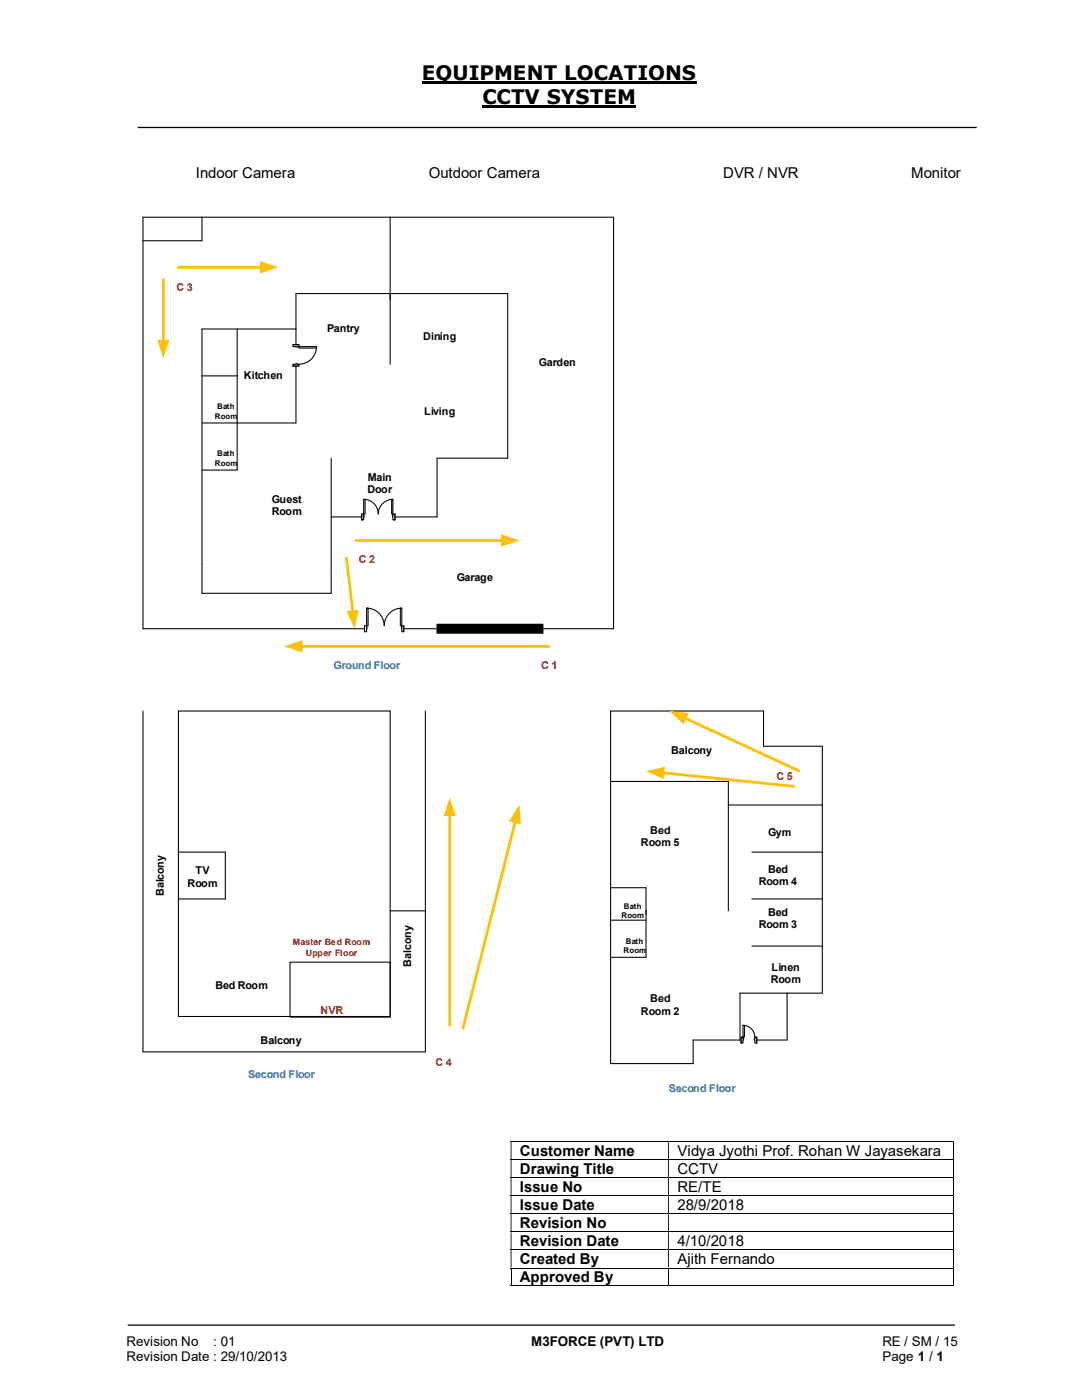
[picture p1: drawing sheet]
<svg xmlns="http://www.w3.org/2000/svg" width="216mm" height="279mm" viewBox="0 0 216 279" stroke-linecap="round" stroke-linejoin="round" font-family="sans-serif">
<path d="M84.2 16.4h54.8M96.3 21.3h30.7" fill="none" stroke="#000" stroke-width=".42"/>
<path d="M27.5 25.4h167.4M25.5 264.5h165" fill="none" stroke="#000" stroke-width=".25"/>
<g fill="none" stroke="#000" stroke-width=".2">
<path d="M101.9 227.8h88.2M101.9 231.4h88.2M101.9 235h88.2M101.9 238.6h88.2M190.2 227.9v3.5M190.2 231.5v3.4M190.2 235.1v3.4M190.2 238.7v3.5M101.9 242.3h88.2M101.9 245.8h88.2M101.9 249.4h88.2M101.9 253.1h88.2"/>
<path d="M101.9 256.6h31.4M102 253.2v3.5M133.4 253.2v3.5M133.5 256.6h56.6M190.2 242.3v3.4M190.2 245.9v3.4M190.2 249.5v3.5M190.2 253.2v3.5"/>
</g>
<g fill="#000">
<path d="M190.1 227.8h.2v.1h-.2zM101.9 227.9h.2v3.5h-.2zM133.3 227.9h.2v3.5h-.2z" fill-rule="evenodd"/>
<path d="M190.1 231.4h.2v.1h-.2zM101.9 231.5h.2v3.4h-.2zM133.3 231.5h.2v3.4h-.2z" fill-rule="evenodd"/>
<path d="M190.1 234.9h.2v.2h-.2zM101.9 235.1h.2v3.4h-.2zM133.3 235.1h.2v3.4h-.2z" fill-rule="evenodd"/>
<path d="M190.1 238.5h.2v.2h-.2zM101.9 238.7h.2v3.5h-.2zM133.3 238.7h.2v3.5h-.2z" fill-rule="evenodd"/>
<path d="M190.1 242.2h.2v.1h-.2zM101.9 242.3h.2v3.4h-.2zM133.3 242.3h.2v3.4h-.2z" fill-rule="evenodd"/>
<path d="M190.1 245.7h.2v.2h-.2zM101.9 245.9h.2v3.4h-.2zM133.3 245.9h.2v3.4h-.2z" fill-rule="evenodd"/>
<path d="M190.1 249.3h.2v.2h-.2zM101.9 249.5h.2v3.5h-.2zM133.3 249.5h.2v3.5h-.2z" fill-rule="evenodd"/>
</g>
<path d="M190.1 253h.2v.2h-.2zM190.1 256.6h.2v.1h-.2z" fill="#000"/>
<path d="M121.8 141.9v14.1" fill="none" stroke="#000" stroke-width=".21"/>
<path d="M32.6 55.8v12.4" fill="none" stroke="#ffc000" stroke-width=".55"/>
<path d="M31.4 67.9h2.4l-1.2 3.6z" fill="#ffc000"/>
<g fill="none" stroke="#000" stroke-width=".21">
<path d="M28.5 43.3h93.9M40.3 43.3v4.7h-11.8M77.9 43.3v29.4M40.3 75h7M47.3 65.7v28.1h-7M59.1 65.7h-18.8v52.7M40.3 84.4h18.8v-25.8h42.2v32.8h-14.1v11.8h-21.1M66.1 91.4v27M28.5 125.5h93.9M121.8 177.2h7.1v13.9h-7.1M145.3 160.7h18.8v37.5h-16.4v9.4M150 179.4h14.1"/>
<path d="M150 170.1h14.1M121.8 183.6h7.1M145.3 181.8v-25.8h-23.5v56.3h16.5v-4.7h18.8v-9.4M150 188.8h14.1"/>
</g>
<path d="M58.4 68.8h1.3v4.3h-1.3z" fill-rule="evenodd" fill="#fff"/>
<path d="M58.4 68.8h1.3v4.3h-1.3z" fill="none" stroke="#fff" stroke-width=".21"/>
<path d="M58.5 68.8h1.1v.4h-1.1zM58.5 72.7v.4h1.1v-.4z" fill-rule="evenodd" fill="#fff"/>
<path d="M59.1 69.2h-.6v-.4h1.1v.4h-.2M59.1 72.7h-.6v.4h1.1v-.4h-.2" fill="none" stroke="#000" stroke-width=".21"/>
<path d="M59.1 69.2l.3 .1zM59.1 72.6l.3 .1z" fill-rule="evenodd" fill="#fff"/>
<path d="M58.5 68.8h1.1M58.5 73.1h1.1M59.1 69.2h.3M59.1 72.7h.3M63.2 69.2a3.5 3.5 0 0 1-3.6 3.5" fill="none" stroke="#000" stroke-width=".21"/>
<path d="M59.6 69.2h3.6v.3h-3.6z" fill="#fff"/>
<path d="M59.6 69.2h3.6v.3h-3.6zM121.8 141.9h30.6v7h11.7v11.8" fill="none" stroke="#000" stroke-width=".21"/>
<path d="M35.6 53.3h16.6" fill="none" stroke="#ffc000" stroke-width=".55"/>
<path d="M51.9 52.1l3.6 1.2-3.6 1.3z" fill="#ffc000"/>
<path d="M102.8 163.9l-10.4 41.4" fill="none" stroke="#ffc000" stroke-width=".55"/>
<path d="M103.6 160.7l.3 3.8-2.3-.6z" fill="#ffc000"/>
<path d="M89.7 162.6v42" fill="none" stroke="#ffc000" stroke-width=".55"/>
<path d="M89.7 159.2l1.2 3.7h-2.4z" fill="#ffc000"/>
<path d="M71 107.9h29.3" fill="none" stroke="#ffc000" stroke-width=".55"/>
<path d="M100 106.6l3.6 1.3-3.6 1.2z" fill="#ffc000"/>
<path d="M69.1 111.4l1.3 10.7" fill="none" stroke="#ffc000" stroke-width=".55"/>
<path d="M69.2 122l2.4-.3-.8 3.8z" fill="#ffc000"/>
<path d="M60.1 129h49.4" fill="none" stroke="#ffc000" stroke-width=".55"/>
<path d="M56.7 129l3.7-1.2v2.4z" fill="#ffc000"/>
<path d="M136.7 143.3l22.7 10.5" fill="none" stroke="#ffc000" stroke-width=".55"/>
<path d="M133.6 141.9l3.8 .4-1 2.2z" fill="#ffc000"/>
<path d="M132.2 154.2l26.2 2.7" fill="none" stroke="#ffc000" stroke-width=".55"/>
<path d="M128.9 153.9l3.8-.9-.3 2.4z" fill="#ffc000"/>
<path d="M57.9 192h20v11h-20z" fill="#fff"/>
<path d="M40.3 118.4h25.8M57.9 192h20v11h-20z" fill="none" stroke="#000" stroke-width=".21"/>
<path d="M72.2 102.6h6.6v1.2h-6.6z" fill="#fff"/>
<path d="M72.2 102.6h6.6v1.2h-6.6z" fill="none" stroke="#fff" stroke-width=".21"/>
<path d="M78.4 102.6v1.2h.4v-1.2zM72.2 102.6h.4v1.2h-.4z" fill-rule="evenodd" fill="#fff"/>
<path d="M72.6 102.9v-.3h-.4v1.2h.4v-.6M78.4 102.9v-.3h.4v1.2h-.4v-.6" fill="none" stroke="#000" stroke-width=".21"/>
<path d="M78.3 102.9l.1 .3zM72.6 102.9v.3z" fill-rule="evenodd" fill="#fff"/>
<path d="M72.6 99.7a2.93 2.93 0 0 1 2.9 2.9 2.93 2.93 0 0 1 2.9-2.9M72.2 102.6v1.2M72.6 102.9v.3M78.4 102.9v.3M78.8 102.6v1.2" fill="none" stroke="#000" stroke-width=".21"/>
<path d="M72.6 99.7h.3v2.9h-.3z" fill-rule="evenodd" fill="#fff"/>
<path d="M72.6 99.7h.3v2.9h-.3z" fill="none" stroke="#000" stroke-width=".21"/>
<path d="M78.1 99.7h.3v2.9h-.3z" fill-rule="evenodd" fill="#fff"/>
<path d="M28.5 43.3v82.2M122.4 43.3v82.2M78.1 99.7h.3v2.9h-.3zM87.2 124.6h21.1v1.8h-21.1z" fill="none" stroke="#000" stroke-width=".21"/>
<path d="M87.2 124.6h21.1v1.8h-21.1z" fill-rule="evenodd" fill="#000"/>
<path d="M72.7 124.8h7.9v1.3h-7.9z" fill="#fff"/>
<path d="M72.7 124.8h7.9v1.3h-7.9z" fill="none" stroke="#fff" stroke-width=".21"/>
<path d="M80.2 124.9v1.2h.4v-1.2zM72.7 124.9h.5v1.2h-.5z" fill-rule="evenodd" fill="#fff"/>
<path d="M73.2 125.2v-.3h-.5v1.2h.5v-.6M80.2 125.2v-.3h.4v1.2h-.4v-.6" fill="none" stroke="#000" stroke-width=".21"/>
<path d="M80.1 125.2l.1 .3zM73.2 125.2v.3z" fill-rule="evenodd" fill="#fff"/>
<path d="M72.7 124.9v1.2M73.2 125.2v.3M73.2 121.4a3.5 3.5 0 0 1 3.5 3.5 3.5 3.5 0 0 1 3.5-3.5M80.2 125.2v.3M80.6 124.9v1.2" fill="none" stroke="#000" stroke-width=".21"/>
<path d="M73.2 121.4h.2v3.5h-.2z" fill-rule="evenodd" fill="#fff"/>
<path d="M73.2 121.4h.2v3.5h-.2z" fill="none" stroke="#000" stroke-width=".21"/>
<path d="M79.9 121.4h.3v3.5h-.3z" fill-rule="evenodd" fill="#fff"/>
<path d="M79.9 121.4h.3v3.5h-.3zM28.5 141.9v68h56.4v-68M35.6 141.9h42.3v61h-42.3zM35.6 170.1h9.4v9.3h-9.4M77.9 181.8h7" fill="none" stroke="#000" stroke-width=".21"/>
<path d="M147.9 206.9h3.1v1.3h-3.1z" fill="#fff"/>
<path d="M147.9 206.9h3.1v1.3h-3.1z" fill="none" stroke="#fff" stroke-width=".21"/>
<path d="M147.9 207h.4v1.2h-.4zM150.6 207v1.2h.4v-1.2z" fill-rule="evenodd" fill="#fff"/>
<path d="M148.3 207.3v-.3h-.4v1.2h.4v-.6M150.6 207.3v-.3h.4v1.2h-.4v-.6" fill="none" stroke="#000" stroke-width=".21"/>
<path d="M148.3 207.3h.1v.3h-.1zM150.5 207.3v.3h.1v-.3z" fill-rule="evenodd" fill="#fff"/>
<path d="M147.9 207v1.2M148.3 207.3h.1v.3h-.1M148.3 204.6a2.36 2.36 0 0 1 2.3 2.4M150.6 207.3h-.1v.3h.1M151 207v1.2" fill="none" stroke="#000" stroke-width=".21"/>
<path d="M148.3 204.6h.2v2.4h-.2z" fill-rule="evenodd" fill="#fff"/>
<path d="M148.3 204.6h.2v2.4h-.2z" fill="none" stroke="#000" stroke-width=".21"/>
<g font-size="4">
<text x="84.2" y="16">EQUIPMENT LOCATIONS</text>
<text x="96.3" y="20.8">CCTV SYSTEM</text>
</g>
<g font-size="3">
<text x="39.1" y="35.5">Indoor Camera</text>
<text x="85.6" y="35.5">Outdoor Camera</text>
<text x="144.3" y="35.5">DVR / NVR</text>
<text x="181.8" y="35.5">Monitor</text>
<text x="103.8" y="230.7">Customer Name</text>
<text x="135.2" y="230.7">Vidya Jyothi Prof. Rohan W Jayasekara</text>
<text x="103.8" y="234.3">Drawing Title</text>
<text x="103.8" y="237.9">Issue No</text>
<text x="135.2" y="234.3">CCTV</text>
<text x="135.2" y="237.9">RE/TE</text>
<text x="103.8" y="241.5">Issue Date</text>
<text x="103.8" y="245.1">Revision No</text>
<text x="135.2" y="241.5">28/9/2018</text>
<text x="103.8" y="248.7">Revision Date</text>
<text x="135.2" y="248.7">4/10/2018</text>
<text x="103.8" y="252.3">Created By</text>
<text x="103.8" y="255.9">Approved By</text>
<text x="135.2" y="252.3">Ajith Fernando</text>
</g>
<g font-size="2.7">
<text x="25.2" y="268.7">Revision No</text>
<text x="42.6" y="268.7">: 01</text>
<text x="106" y="268.7">M3FORCE (PVT) LTD</text>
<text x="176.1" y="268.7">RE / SM / 15</text>
<text x="25.2" y="271.7">Revision Date : 29/10/2013</text>
<text x="176.1" y="271.7">Page 1 / 1</text>
</g>
<g font-size="2.2" fill="#c00000">
<text x="35.2" y="58.1">C 3</text>
<text x="71.6" y="112.4">C 2</text>
<text x="108" y="133.5">C 1</text>
<text x="154.9" y="155.7">C 5</text>
<text x="64" y="202.4">NVR</text>
<text x="86.9" y="212.7">C 4</text>
</g>
<g font-size="2.2">
<text x="65.3" y="66.3">Pantry</text>
<text x="84.5" y="67.9">Dining</text>
<text x="48.7" y="75.7">Kitchen</text>
<text x="107.5" y="73">Garden</text>
<text x="84.6" y="82.8">Living</text>
<text x="73.4" y="96">Main</text>
<text x="54.2" y="100.3">Guest</text>
<text x="73.3" y="98.5">Door</text>
<text x="54.2" y="102.8">Room</text>
<text x="91.1" y="116">Garage</text>
<text x="133.9" y="150.4">Balcony</text>
<text x="129.8" y="166.4">Bed</text>
<text x="153.2" y="166.8">Gym</text>
<text x="127.9" y="168.9">Room 5</text>
<text x="32.7" y="178.9" transform="rotate(-90 32.7 178.9)">Balcony</text>
<text x="37.4" y="177">Room</text>
<text x="39" y="174.5">TV</text>
<text x="151.4" y="176.7">Room 4</text>
<text x="153.2" y="174.2">Bed</text>
<text x="151.4" y="185.3">Room 3</text>
<text x="153.2" y="182.8">Bed</text>
<text x="43" y="197.3">Bed Room</text>
<text x="82" y="193" transform="rotate(-90 82 193)">Balcony</text>
<text x="153.8" y="196.3">Room</text>
<text x="154" y="193.7">Linen</text>
<text x="127.9" y="202.5">Room 2</text>
<text x="129.8" y="200">Bed</text>
<text x="52" y="208.3">Balcony</text>
</g>
<g font-size="2.2" fill="#0070c0">
<text x="66.5" y="133.5">Ground Floor</text>
<text x="49.5" y="215.1">Second Floor</text>
<text x="133.5" y="217.9">Second Floor</text>
</g>
<g font-size="1.8" fill="#c00000">
<text x="58.4" y="188.6">Master Bed Room</text>
<text x="61" y="190.8">Upper Floor</text>
</g>
<g font-size="1.6">
<text x="42.8" y="83.6">Room</text>
<text x="43.3" y="81.7">Bath</text>
<text x="42.8" y="92.9">Room</text>
<text x="43.3" y="91.1">Bath</text>
<text x="124" y="183.3">Room</text>
<text x="124.5" y="181.4">Bath</text>
<text x="124.4" y="190.3">Room</text>
<text x="124.9" y="188.4">Bath</text>
</g>
</svg>
